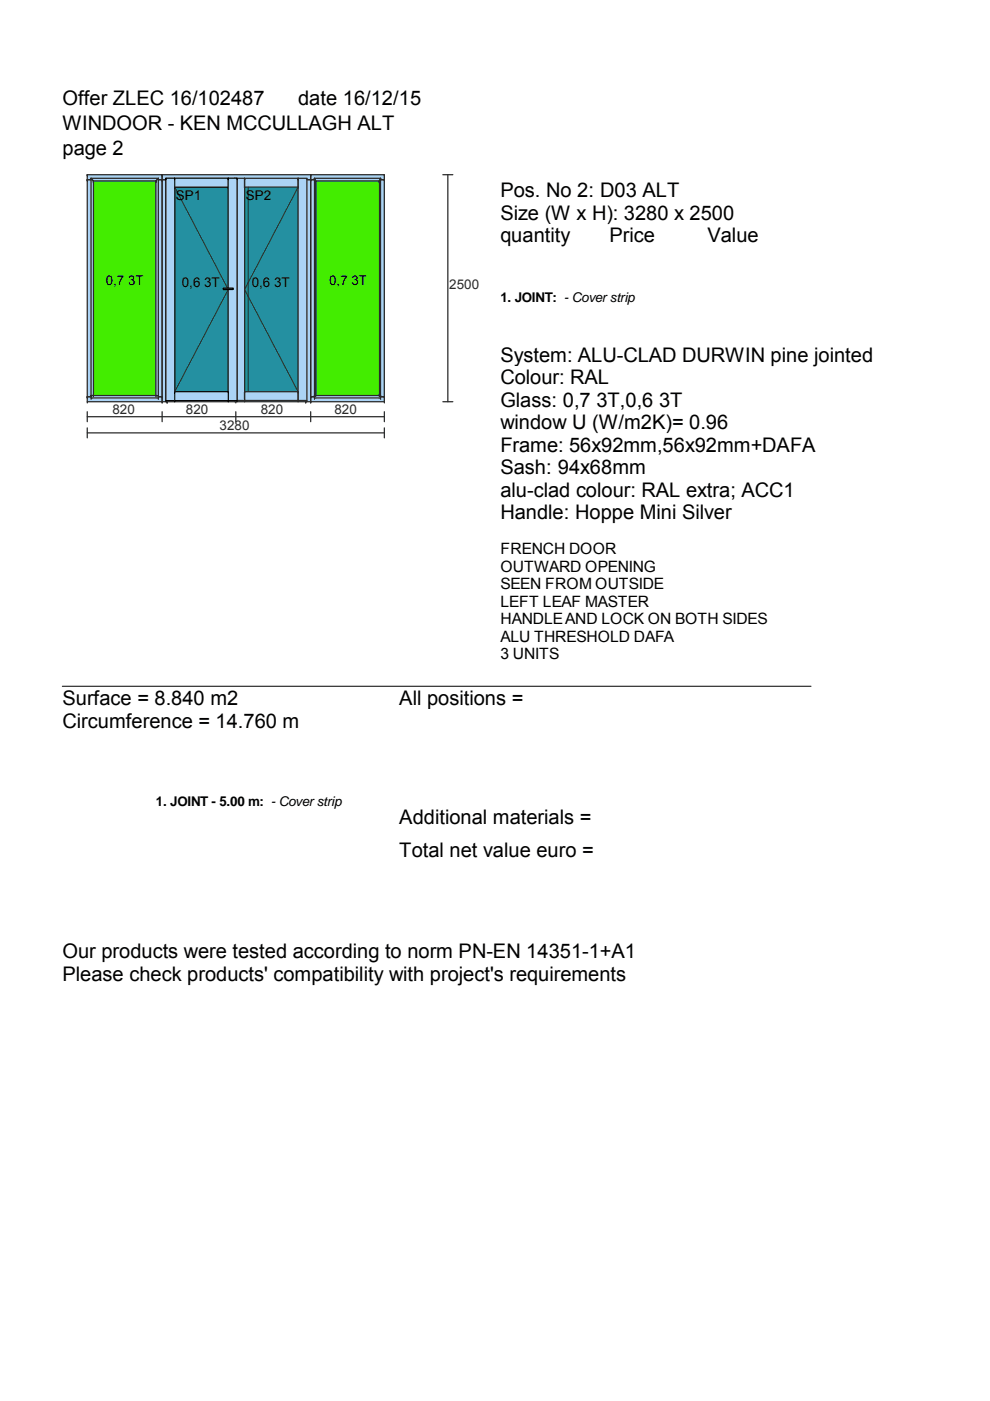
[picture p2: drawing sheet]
<svg xmlns="http://www.w3.org/2000/svg" width="210mm" height="297mm" viewBox="0 0 210 297" stroke-linecap="round" stroke-linejoin="round" font-family="sans-serif">
<path d="M19.8 38.4h13.3v45.5h-13.3z" fill-rule="evenodd" fill="#43ed00"/>
<path d="M37 39.7h11.4v43.4h-11.4z" fill-rule="evenodd" fill="#2490a1"/>
<path d="M66.9 38.4h13.5v45.5h-13.5z" fill-rule="evenodd" fill="#43ed00"/>
<path d="M51.9 39.7h11.3v43.4h-11.3z" fill-rule="evenodd" fill="#2490a1"/>
<g fill="#abd3f5">
<path d="M18.5 38.1h1.1v46h-1.1z" fill-rule="evenodd"/>
<path d="M18.5 37h15.9v1.1h-15.9z" fill-rule="evenodd"/>
<path d="M80.4 38.1h1.1v46h-1.1z" fill-rule="evenodd"/>
<path d="M65.9 84.1h15.6v1.1h-15.6z" fill-rule="evenodd"/>
<path d="M34.4 37h31.5v1.1h-31.5z" fill-rule="evenodd"/>
<path d="M18.5 84.1h15.9v1.1h-15.9z" fill-rule="evenodd"/>
<path d="M33.3 38.1h1.1v46h-1.1z" fill-rule="evenodd"/>
<path d="M34.4 38.1h1v47.1h-1z" fill-rule="evenodd"/>
<path d="M65.9 37h15.6v1.1h-15.6z" fill-rule="evenodd"/>
</g>
<path d="M35.4 85.2h29.4" fill="none" stroke="#abd3f5" stroke-width=".21"/>
<g fill="#abd3f5">
<path d="M64.8 38.1h1.1v47.1h-1.1z" fill-rule="evenodd"/>
<path d="M65.9 38.1h1v46h-1z" fill-rule="evenodd"/>
</g>
<path d="M50 38.1v47.1" fill="none" stroke="#abd3f5" stroke-width=".21"/>
<g fill="none" stroke="#2a2a2a" stroke-width=".26">
<path d="M18.5 37.3v-.3v1.1h1.1v.3M18.5 37h15.9v.3v-.3v1.1M18.5 38.1h15.9v46.3v-.3h-15.9zM19.6 38.1v46.3M33.3 38.1h1.1v.3M33.3 38.4v-.3v46M34.4 38.4v-.3v47.1h-15.9v.2M34.4 38.1h1v.3M35.4 38.1v47.3M50 38.4v-.3v47.1M50 38.1v47.3M64.8 38.1h1.1v.3"/>
<path d="M64.8 38.4v-.3v47.1M65.9 38.1h15.6v46.3v-.3h-15.6zM65.9 38.1v-1.1h-31.5v1.4M65.9 38.1v47.3v-.2h15.6M65.9 38.1h-31.5v.3M65.9 38.1h1v.3M66.9 38.1v46.3M80.4 38.4v-.3v46M81.5 37v1.4v-.3h-1.1M81.5 37.3v-.3h-15.6v1.4M19.6 84.1h-1.1v1.1M33.3 84.4v-.3h1.1v1.3v-.2h1v.2"/>
<path d="M64.8 85.2h-29.4v.2M66.9 84.1h-1v1.1h-1.1v.2v-.2M80.4 84.4v-.3h1.1v1.3"/>
</g>
<g fill="#abd3f5">
<path d="M19.3 37.8l.5 .6v45.5h-.5z"/>
<path d="M19.3 37.8h14.3l-.5 .6h-13.3z"/>
</g>
<path d="M80.6 37.8v46.1" fill="none" stroke="#abd3f5" stroke-width=".25"/>
<g fill="#abd3f5">
<path d="M33.6 37.8v46.1h-.5v-45.5z"/>
<path d="M66.7 37.8h14l-.3 .6h-13.5z"/>
<path d="M66.7 83.9h14v.5h-14z" fill-rule="evenodd"/>
<path d="M19.3 83.9h14.3v.5h-14.3z" fill-rule="evenodd"/>
</g>
<path d="M66.8 37.8v46.1" fill="none" stroke="#abd3f5" stroke-width=".25"/>
<path d="M19.3 37.8h14.3v.3v-.3l-.5 .6h-13.3v.2v-.2zM66.7 37.8h14v.3v-.3l-.3 .6h-13.5v.2zM19.8 83.9h-.5v.5M33.1 83.9v-45.5v.2v-.2l.5-.6v46.3v-.2h-14.3v-46.1l.5 .6v45.7M33.1 84.1v-.2h.5v.8M33.6 84.4h-14.3v.3M66.9 83.9h-.2v.5M80.4 83.9v-45.5v.2l.3-.8v46.3v-.2h-14v-46.1l.2 .6v45.7M80.4 84.1v-.2h.3v.8M80.7 84.4h-14v.3" fill="none" stroke="#2a2a2a" stroke-width=".26"/>
<g fill="#abd3f5">
<path d="M37 37.8h11.4v1.9h-11.4z" fill-rule="evenodd"/>
<path d="M35.2 37.8h1.8v47.1h-1.8z" fill-rule="evenodd"/>
<path d="M51.9 83.1h11.3v1.8h-11.3z" fill-rule="evenodd"/>
<path d="M63.2 37.8h1.9v47.1h-1.9z" fill-rule="evenodd"/>
<path d="M51.9 37.8h11.3v1.9h-11.3z" fill-rule="evenodd"/>
<path d="M37 83.1h11.4v1.8h-11.4z" fill-rule="evenodd"/>
<path d="M48.4 37.8h1.8v47.1h-1.8z" fill-rule="evenodd"/>
<path d="M49.7 37.8h2.2v47.1h-2.2z" fill-rule="evenodd"/>
</g>
<g fill="none" stroke="#2a2a2a" stroke-width=".26">
<path d="M35.2 37.8h1.8v1.9M35.2 38.1v-.3v47.1M37 37.8h11.4v.3v-.3v47.1h-11.4v.3zM48.4 39.7h-11.4v.2M49.7 37.8h2.2v1.9M49.7 38.1v-.3v47.1M50.2 37.8v47.4M50.2 38.1v-.3h-1.8v2.1M51.9 37.8h11.3v.3v-.3v47.1h-11.3v.3zM63.2 39.7h-11.3v.2M65.1 37.8v47.4M65.1 38.1v-.3h-1.9v2.1"/>
<path d="M37 83.3v-.2v1.8h-1.8v.3M37 83.1h11.4v.2M48.4 83.1v2.1v-.3h1.8M51.9 83.3v-.2v1.8h-2.2v.3M51.9 83.1h11.3v.2M63.2 83.1v2.1v-.3h1.9"/>
</g>
<path d="M35.2 37.8h1.8v47.1h-1.8z" fill-rule="evenodd" fill="#abd3f5"/>
<path d="M35.2 38.1v-.3v47.1M35.2 37.8h1.8v.3M37 37.8v47.4M37 84.9h-1.8v.3" fill="none" stroke="#000" stroke-width=".21"/>
<path d="M37 37.8h11.4v1.9h-11.4z" fill-rule="evenodd" fill="#abd3f5"/>
<path d="M37 38.1v-.3v1.9M37 37.8h11.4v.3M48.4 37.8v2.1M48.4 39.7h-11.4v.2" fill="none" stroke="#000" stroke-width=".21"/>
<path d="M48.4 37.8h1.8v47.1h-1.8z" fill-rule="evenodd" fill="#abd3f5"/>
<path d="M48.4 37.8h1.8v.3M48.4 38.1v-.3v47.1M50.2 37.8v47.4M50.2 84.9h-1.8v.3" fill="none" stroke="#000" stroke-width=".21"/>
<path d="M37 83.1h11.4v1.8h-11.4z" fill-rule="evenodd" fill="#abd3f5"/>
<path d="M37 83.3v-.2v1.8M37 83.1h11.4v.2M48.4 83.1v2.1M48.4 84.9h-11.4v.3" fill="none" stroke="#000" stroke-width=".21"/>
<path d="M37 39.7l11.4 21.7-11.4 21.7M52.6 39.7v43.4M63.2 39.7l-11.3 21.7 11.3 21.7" fill="none" stroke="#2a2a2a" stroke-width=".21"/>
<path d="M47.3 61.2h2.1" fill="none" stroke="#a1c9f5" stroke-width=".3"/>
<path d="M47.3 61.1h2.1v.3h-2.1z" fill="none" stroke="#000" stroke-width=".26"/>
<path d="M93.9 37h2.1M95 37v48.2M18.5 87.3v2.1M18.5 90.7v2.1M18.5 88.3h63M18.5 91.8h63M34.4 87.3v2.1M50 87.3v2.1M65.9 87.3v2.1M81.5 87.3v2.1M81.5 90.7v2.1M93.9 85.2h2.1" fill="none" stroke="#2a2a2a" stroke-width=".26"/>
<g fill="#fff">
<path d="M106.1 38h19.8v4.8h-19.8z"/>
<path d="M127.3 38h16.8v4.8h-16.8z"/>
<path d="M106.1 42.8h25v4.7h-25z"/>
<path d="M132.3 42.8h23.4v4.7h-23.4z"/>
<path d="M106.1 47.5h14.8v4.8h-14.8z"/>
<path d="M129.2 47.5h9.7v4.8h-9.7z"/>
<path d="M149.9 47.5h11v4.8h-11z"/>
<path d="M106.1 61.5h11.9v3.2h-11.9z"/>
<path d="M118.8 61.6h15.7v3.1h-15.7z"/>
<path d="M106.1 72.9h15.3v4.8h-15.3z"/>
<path d="M122.4 72.9h62.8v4.8h-62.8z"/>
<path d="M106.1 77.7h13.7v4.7h-13.7z"/>
<path d="M120.9 77.7h8.3v4.7h-8.3z"/>
<path d="M106.1 82.5h12v4.7h-12z"/>
<path d="M119.3 82.5h25.4v4.7h-25.4z"/>
<path d="M106 87.2h48.4v4.7h-48.4z"/>
<path d="M106.1 92h13.4v4.7h-13.4z"/>
<path d="M120.6 92h52.3v4.7h-52.3z"/>
<path d="M106.1 96.7h10.9v4.8h-10.9z"/>
<path d="M118.3 96.7h18.6v4.8h-18.6z"/>
<path d="M106.1 101.5h28.8v4.8h-28.8z"/>
<path d="M136 101.5h32.5v4.8h-32.5z"/>
<path d="M106.1 106.3h14.6v4.7h-14.6z"/>
<path d="M122 106.3h33.2v4.7h-33.2z"/>
<path d="M106.1 114.6h24.6v3.6h-24.6z"/>
<path d="M106.1 118.3h32.8v3.7h-32.8z"/>
<path d="M106.1 122h34.7v3.6h-34.7z"/>
<path d="M106.1 125.7h31.5v3.7h-31.5z"/>
<path d="M106.1 129.4h56.6v3.7h-56.6z"/>
<path d="M106.1 133.1h36.8v3.7h-36.8z"/>
<path d="M106.1 136.8h12.4v3.7h-12.4z"/>
</g>
<path d="M13.2 145.5h158.8" fill="none" stroke="#000" stroke-width=".21"/>
<g fill="#fff">
<path d="M13.3 145.7h37.2v4.7h-37.2z"/>
<path d="M13.3 150.5h50.2v4.7h-50.2z"/>
<path d="M84.6 145.7h26.4v4.7h-26.4z"/>
<path d="M84.7 150.5h35.7v4.7h-35.7z"/>
<path d="M84.6 155.2h41.3v4.7h-41.3z"/>
<path d="M33.1 168.4h22.8v3.2h-22.8z"/>
<path d="M56.6 168.4h15.7v3.2h-15.7z"/>
<path d="M84.6 170.8h40.8v4.8h-40.8z"/>
<path d="M84.7 178h41.2v4.7h-41.2z"/>
<path d="M13.3 199.4h134.7v4.7h-134.7z"/>
<path d="M13.3 204.2h126.6v4.7h-126.6z"/>
</g>
<g font-size="4.3">
<text x="13.3" y="22.4">Offer ZLEC 16/102487</text>
<text x="63.2" y="22.4">date 16/12/15</text>
<text x="13.3" y="27.6">WINDOOR - KEN MCCULLAGH ALT</text>
<text x="13.3" y="32.9">page 2</text>
<text x="106.1" y="41.8">Pos. No 2:</text>
<text x="127.3" y="41.8">D03 ALT</text>
<text x="106.1" y="46.6">Size (W x H):</text>
<text x="132.3" y="46.6">3280 x 2500</text>
<text x="106.1" y="51.4">quantity</text>
<text x="129.2" y="51.4">Price</text>
<text x="150" y="51.4">Value</text>
<text x="106.1" y="76.8">System:</text>
<text x="122.5" y="76.8">ALU-CLAD DURWIN pine jointed</text>
<text x="106.1" y="81.5">Colour:</text>
<text x="120.9" y="81.5">RAL</text>
<text x="106.1" y="86.3">Glass:</text>
<text x="119.3" y="86.3">0,7 3T,0,6 3T</text>
<text x="106.1" y="91">window U (W/m2K)= 0.96</text>
<text x="106.1" y="95.8">Frame:</text>
<text x="120.6" y="95.8">56x92mm,56x92mm+DAFA</text>
<text x="106.1" y="100.5">Sash:</text>
<text x="118.3" y="100.5">94x68mm</text>
<text x="106.1" y="105.3">alu-clad colour:</text>
<text x="136" y="105.3">RAL extra; ACC1</text>
<text x="106.1" y="110.1">Handle:</text>
<text x="122" y="110.1">Hoppe Mini Silver</text>
<text x="13.3" y="149.5">Surface = 8.840 m2</text>
<text x="84.7" y="149.5">All positions =</text>
<text x="13.3" y="154.3">Circumference = 14.760 m</text>
<text x="84.7" y="174.6">Additional materials =</text>
<text x="84.7" y="181.8">Total net value euro =</text>
<text x="13.3" y="203.2">Our products were tested according to norm PN-EN 14351-1+A1</text>
<text x="13.3" y="208">Please check products' compatibility with project's requirements</text>
</g>
<g font-size="3.3">
<text x="106.1" y="117.5">FRENCH DOOR</text>
<text x="106.1" y="121.2">OUTWARD OPENING</text>
<text x="106.1" y="124.9">SEEN FROM OUTSIDE</text>
<text x="106.1" y="128.7">LEFT LEAF MASTER</text>
<text x="106.1" y="132.3">HANDLE AND LOCK ON BOTH SIDES</text>
<text x="106.1" y="136.1">ALU THRESHOLD DAFA</text>
<text x="106.1" y="139.7">3 UNITS</text>
</g>
<g font-size="2.8">
<text x="37.3" y="42.5">SP1</text>
<text x="52.1" y="42.5">SP2</text>
<text x="22.4" y="60.5">0,7 3T</text>
<text x="38.6" y="60.7">0,6 3T</text>
<text x="53.4" y="60.7">0,6 3T</text>
<text x="69.8" y="60.5">0,7 3T</text>
<text x="106.1" y="64.1">1. JOINT:</text>
<text x="119.5" y="64.1">- Cover strip</text>
<text x="33.1" y="170.9">1. JOINT - 5.00 m:</text>
<text x="57.4" y="170.9">- Cover strip</text>
</g>
<g font-size="2.8" fill="#2a2a2a">
<text x="95.2" y="61.3">2500</text>
<text x="23.8" y="87.8">820</text>
<text x="39.4" y="87.8">820</text>
<text x="55.3" y="87.8">820</text>
<text x="70.9" y="87.8">820</text>
<text x="46.6" y="91.2">3280</text>
</g>
</svg>
